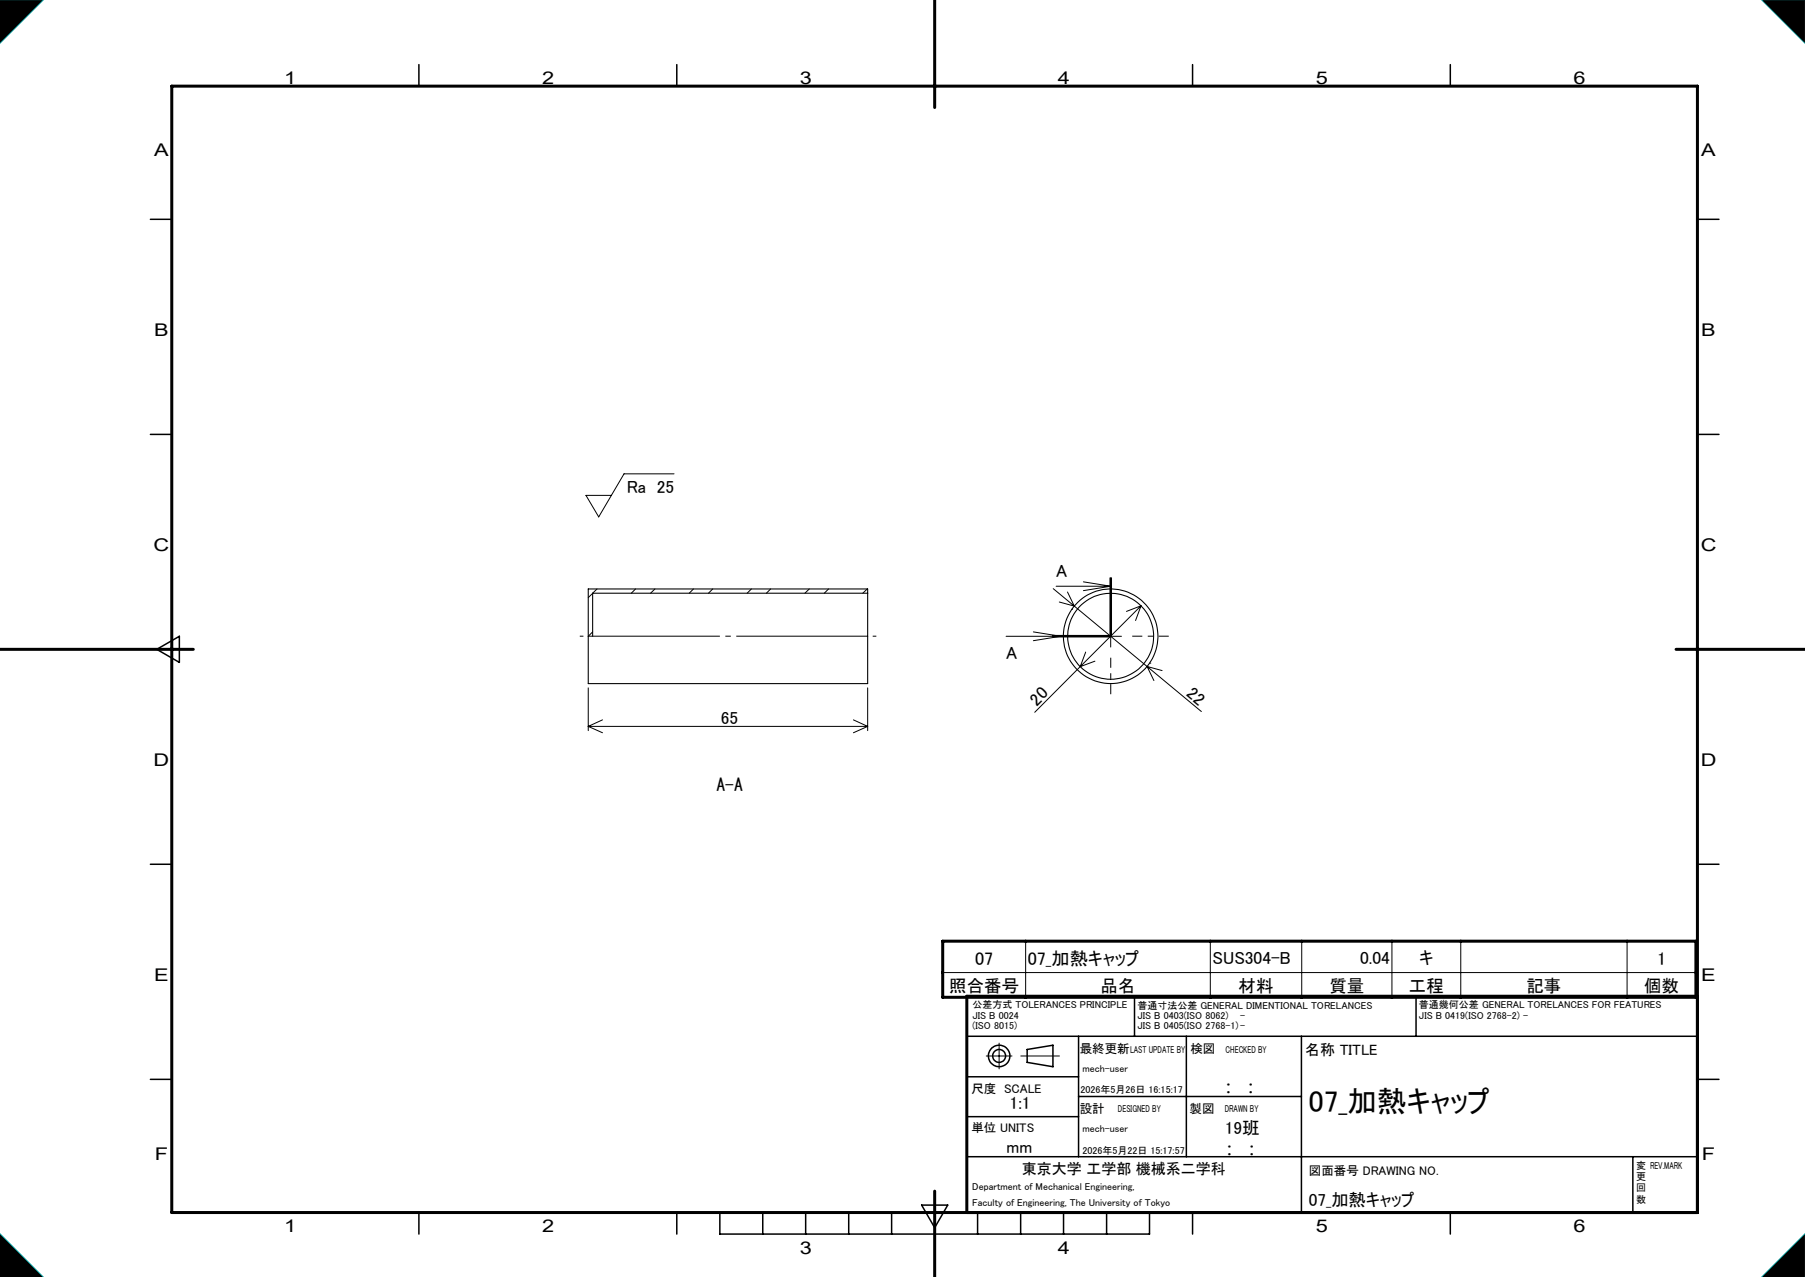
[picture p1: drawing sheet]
<svg xmlns="http://www.w3.org/2000/svg" width="420mm" height="297mm" viewBox="0 0 420 297" stroke-linecap="round" stroke-linejoin="round" font-family="sans-serif">
<g fill="none" stroke="#000" stroke-width=".25">
<path d="M136.9 137h65v22h-65zM201.9 138h-64v10"/>
<circle cx="258.4" cy="148" r="10"/>
<circle cx="258.4" cy="148" r="11"/>
</g>
<g fill="none" stroke="#000" stroke-width=".23">
<path d="M0 0h10l-10 10zM410 0h10v10zM156.8 110.2h-11.6l-5.9 10-3-5h5.9M138.9 137l-2 2M147.9 137l-1 1M152.4 137l-1 1M161.4 137l-1 1M165.8 137l-.9 1M174.8 137l-1 1M179.3 137l-1 1M188.3 137l-1 1M192.8 137l-1 1"/>
<path d="M201.8 137l-1 1M245.1 136.9l34.4 28.6M245.7 136.3h12.7M248.4 137.7l1.6 3.3-3.5-1M252.1 135.3l6.3 1M258.3 134.3v6.8zM258.4 136.3l-6.3 1.1M258.5 134.3l-.1 16.2M258.6 134.3v13.7M136.9 160v9.9M137.9 147l-1 1M201.9 160v9.9"/>
<path d="M234.1 148h26.8M240.5 147l6.3 1-6.3 1M244.8 147.8h13.7M244.8 148.1h13.7M249.3 141.7h.1M252.6 151.7l-1.2 3.3 3.4-1.2M258.3 141.1v6.9M265.5 140.9l-24.7 24.8M265.5 140.9l-3.4 1.3M265.5 140.9l-1.3 3.4M267.5 154.2h.1M270.4 156l-3.5-1 1.6 3.3"/>
<path d="M136.9 168.9h65M136.9 168.9l3.3 1.5M140.2 167.4l-3.3 1.5M198.6 167.4l3.3 1.5M201.9 168.9l-3.3 1.5M238.7 218.9v13M281.6 218.9v13M302.9 218.9v13M323.9 218.9v13M339.9 218.9v13M378.6 218.9v13M219.4 226.2h175.2"/>
<path d="M229.5 245.6h6M232.5 242.6v6M237.5 245.6h9M0 287l10 10h-10zM410 297l10-10v10z"/>
</g>
<g fill="none" stroke="#000" stroke-width=".35">
<path d="M97.5 15v5M157.5 15v5M277.5 15v5M337.5 15v5M35 51h5M395 51h5M35 101h5M395 101h5M36.5 151l5.2-3v6.1zM35 201h5M395 201h5M264 231.7v9.3"/>
<path d="M329.5 231.7v9.3M35 251h5M225 241h170M225 250.4h26M225 259.7h26M245 248.1v-5l-6 1v3l6 1M251 241v28M251 255h51.8M276 241v28M302.8 241v41M395 251h5M225 269h170"/>
<path d="M379.9 269v13M97.5 282v5M157.5 282v5M167.5 282v5h100v-5M177.5 282v5M187.5 282v5M197.5 282v5M207.5 282v5M214.5 280.3h6l-3 5.2zM227.5 282v5M237.5 282v5M247.5 282v5"/>
<path d="M257.5 282v5M277.5 282v5M337.5 282v5"/>
<circle cx="232.5" cy="245.6" r="2.5"/>
<circle cx="232.5" cy="245.6" r="1.5"/>
</g>
<path d="M217.5 0v25M40 20h355v262h-355zM0 151h45M390 151h30M219.4 218.9h175.2v13h-175.2zM395 231.7h-170v50.3M217.5 277v20" fill="none" stroke="#000" stroke-width=".7"/>
<path d="M0 0h10l-10 10zM410 0h10v10zM0 287l10 10h-10zM410 297l10-10v10z" fill="none" stroke="#0ff" stroke-width=".23"/>
<path d="M0 0v10l10-10zM410 0l10 10v-10zM410 297h10v-10zM0 287v10h10z" fill-rule="evenodd" fill="#000"/>
<path d="M253.5 148h-8.5M258.5 143v-8.5M258.5 153v8.5M263.5 148h8.5" fill="none" stroke="#000" stroke-width=".23" stroke-dasharray="30.5 1.3 1.3 1.3" stroke-dashoffset="28.1" stroke-linecap="butt"/>
<path d="M134.9 148h69" fill="none" stroke="#000" stroke-width=".23" stroke-dasharray="30.5 1.3 1.3 1.3" stroke-dashoffset="-2.1" stroke-linecap="butt"/>
<path d="M258.5 148v-13.7M258.5 148h-13.7" fill="none" stroke="#000" stroke-width=".23" stroke-dasharray="6.3 1.3 1.3 1.3" stroke-dashoffset="1.4" stroke-linecap="butt"/>
<text font-size="7" x="304.6" y="258.7">07_加熱キャップ</text>
<g font-size="4.2">
<text x="226.9" y="224.3">07</text>
<text x="239.2" y="224.3">07_加熱キャップ</text>
<text x="385.6" y="224.3">1</text>
</g>
<g font-size="4.1">
<text x="66.1" y="19.6">1</text>
<text x="126.1" y="19.6">2</text>
<text x="186.1" y="19.6">3</text>
<text x="246.1" y="19.6">4</text>
<text x="306.1" y="19.6">5</text>
<text x="366.1" y="19.6">6</text>
<text x="35.9" y="36.3">A</text>
<text x="395.9" y="36.3">A</text>
<text x="35.9" y="78.1">B</text>
<text x="395.9" y="78.1">B</text>
<text x="145.9" y="114.6">Ra 25</text>
<text x="35.8" y="128.1">C</text>
<text x="395.8" y="128.1">C</text>
<text x="245.8" y="134.2">A</text>
<text x="234.1" y="153.2">A</text>
<text x="275.8" y="161.6" transform="rotate(40 275.8 161.6)">22</text>
<text x="241.3" y="164.4" transform="rotate(-45 241.3 164.4)">20</text>
<text x="167.7" y="168.3">65</text>
<text x="35.8" y="178.1">D</text>
<text x="395.8" y="178.1">D</text>
<text x="166.7" y="184.1">A-A</text>
<text x="282.2" y="224.3">SUS304-B</text>
<text x="316.5" y="224.3">0.04</text>
<text x="330.2" y="224.3">キ</text>
<text x="35.9" y="228.1">E</text>
<text x="220.9" y="230.8">照合番号</text>
<text x="256.1" y="230.8">品名</text>
<text x="288.2" y="230.8">材料</text>
<text x="309.3" y="230.8">質量</text>
<text x="327.8" y="230.8">工程</text>
<text x="355.2" y="230.8">記事</text>
<text x="382.6" y="230.8">個数</text>
<text x="395.9" y="228.1">E</text>
<text x="234.9" y="258">1:1</text>
<text x="285.2" y="254.2">:</text>
<text x="290.4" y="254.2">:</text>
<text x="285" y="263.7">19班</text>
<text x="36" y="269.8">F</text>
<text x="234.2" y="268.3">mm</text>
<text x="285.4" y="268.7">:</text>
<text x="290.6" y="268.7">:</text>
<text x="396" y="269.8">F</text>
<text x="304.6" y="280.5">07_加熱キャップ</text>
<text x="66.1" y="286.6">1</text>
<text x="126.1" y="286.6">2</text>
<text x="306.1" y="286.6">5</text>
<text x="366.1" y="286.6">6</text>
<text x="186.1" y="291.6">3</text>
<text x="246.1" y="291.6">4</text>
</g>
<g font-size="3.5">
<text x="303.7" y="245.4">名称 TITLE</text>
<text x="237.7" y="273">東京大学 工学部 機械系二学科</text>
</g>
<g font-size="2.9">
<text x="251.3" y="244.9">最終更新</text>
<text x="277" y="244.9">検図</text>
<text x="226" y="254.1">尺度 SCALE</text>
<text x="226" y="263.2">単位 UNITS</text>
<text x="251.3" y="258.7">設計</text>
<text x="276.8" y="258.8">製図</text>
<text x="304.6" y="273.3">図面番号 DRAWING NO.</text>
</g>
<g font-size="2.3">
<text x="226.3" y="234.5">公差方式 TOLERANCES PRINCIPLE</text>
<text x="226.3" y="236.9">JIS B 0024</text>
<text x="226.3" y="239.3">(ISO 8015)</text>
<text x="264.7" y="234.6">普通寸法公差 GENERAL DIMENTIONAL TORELANCES</text>
<text x="264.7" y="237">JIS B 0403(ISO 8062)</text>
<text x="264.7" y="239.4">JIS B 0405(ISO 2768-1)-</text>
<text x="288.6" y="237">-</text>
<text x="330.2" y="234.5">普通幾何公差 GENERAL TORELANCES FOR FEATURES</text>
<text x="330.2" y="236.9">JIS B 0419(ISO 2768-2) -</text>
<text x="263" y="244.9">LAST UPDATE BY</text>
<text x="285.2" y="244.8">CHECKED BY</text>
<text x="251.9" y="249.4">mech-user</text>
<text x="251.4" y="254.1">2026年5月26日 16:15:17</text>
<text x="251.9" y="263.3">mech-user</text>
<text x="260.1" y="258.7">DESIGNED BY</text>
<text x="285" y="258.7">DRAWN BY</text>
<text x="251.9" y="268.3">2026年5月22日 15:17:57</text>
<text x="380.7" y="274.4">更</text>
<text x="380.7" y="271.8">変 REV.MARK</text>
<text x="226.2" y="280.5">Faculty of Engineering, The University of Tokyo</text>
<text x="226.2" y="276.8">Department of Mechanical Engineering,</text>
<text x="380.7" y="279.7">数</text>
<text x="380.7" y="277.1">回</text>
</g>
</svg>
